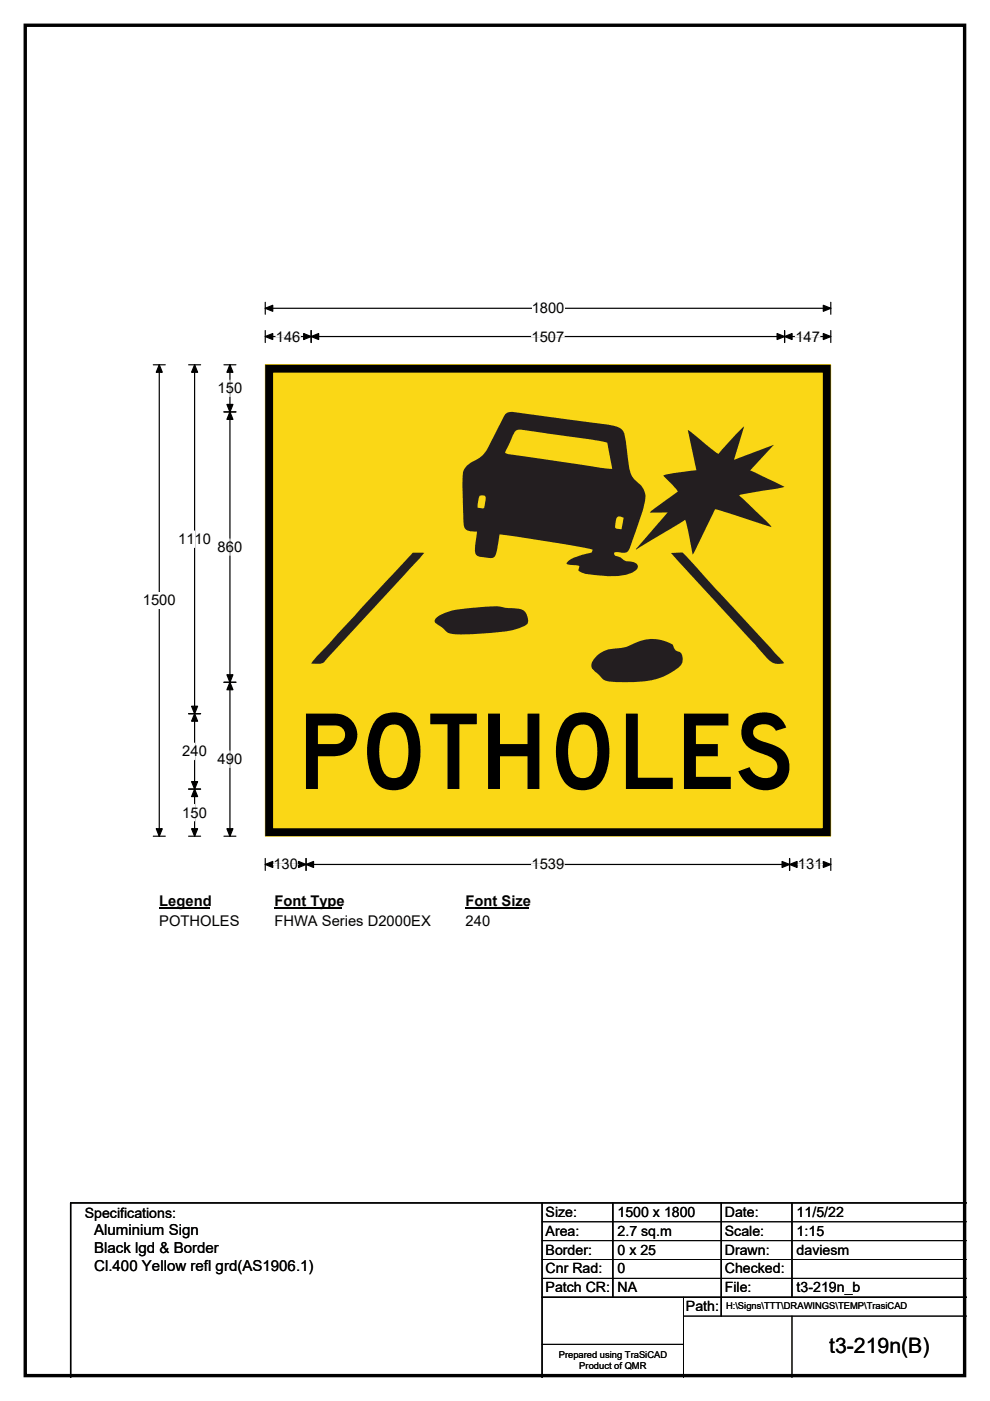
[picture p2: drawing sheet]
<svg xmlns="http://www.w3.org/2000/svg" width="210mm" height="297mm" viewBox="0 0 210 297" stroke-linecap="round" stroke-linejoin="round" font-family="sans-serif">
<path d="M5.4 5.4h199.2v286.3h-199.2z" fill="none" stroke="#000" stroke-width=".72"/>
<path d="M56.3 65.4h119.9M56.3 64.1v2.5M176.2 64.1v2.5" fill="none" stroke="#000" stroke-width=".25"/>
<path d="M56.3 65.4l1.5-.7v1.3zM174.6 64.7l1.6 .7-1.6 .6z" fill="#000" stroke="#000" stroke-width=".25"/>
<path d="M112.8 63.6h6.9v3.5h-6.9z" fill="#fff"/>
<g fill="none" stroke="#000" stroke-width=".25">
<path d="M32.5 77.3h2.6M33.8 77.3v100M56.3 71.4h119.9M56.3 70.1v2.5M66 70.1v2.5M166.4 70.1v2.5M176.2 70.1v2.5M32.5 177.3h2.6M56.3 182v2.6M56.3 183.3h119.9M64.9 182v2.6M167.5 182v2.6"/>
<path d="M176.2 182v2.6"/>
</g>
<g fill="#000" stroke="#000" stroke-width=".25">
<path d="M33.8 77.3l.6 1.6h-1.3zM56.3 71.4l1.5-.7v1.3zM66 71.4l1.6-.7v1.3zM64.4 70.7l1.6 .7-1.6 .6zM164.8 70.7l1.6 .7-1.6 .6zM166.4 71.4l1.6-.7v1.3zM174.6 70.7l1.6 .7-1.6 .6zM33.1 175.7h1.3l-.6 1.6zM56.3 183.3l1.5-.7v1.3zM64.9 183.3l1.6-.7v1.3zM63.3 182.6l1.6 .7-1.6 .6zM165.9 182.6l1.6 .7-1.6 .6z"/>
<path d="M167.5 183.3l1.6-.7v1.3zM174.6 182.6l1.6 .7-1.6 .6z"/>
</g>
<path d="M58.5 71.4h5.2M112.7 71.4h7M168.7 71.4h5.2M58 183.3h5.2M112.7 183.3h7M169.2 183.3h5.3" fill="none" stroke="#fff" stroke-width=".25"/>
<path d="M30.3 125.6h7v3.5h-7z" fill="#fff"/>
<path d="M40 77.3h2.5M41.3 77.3v100M47.5 77.3h2.5M48.8 77.3v100M47.5 87.3h2.5M40 151.3h2.5M47.5 144.7h2.5M40 167.3h2.5M40 177.3h2.5M47.5 177.3h2.5" fill="none" stroke="#000" stroke-width=".25"/>
<path d="M41.3 77.3l.6 1.6h-1.3zM48.8 77.3l.6 1.6h-1.3zM48.8 87.3l.6 1.6h-1.3zM48.1 85.7h1.3l-.6 1.6zM41.3 151.3l.6 1.6h-1.3zM40.6 149.7h1.3l-.6 1.6zM48.1 143.1h1.3l-.6 1.6zM48.8 144.7l.6 1.5h-1.3zM40.6 165.7h1.3l-.6 1.6zM41.3 167.3l.6 1.6h-1.3zM40.6 175.7h1.3l-.6 1.6zM48.1 175.7h1.3l-.6 1.6z" fill="#000" stroke="#000" stroke-width=".25"/>
<path d="M48.8 80.6v3.5M41.3 112.6v3.5M48.8 114.3v3.4M41.3 157.6v3.5M48.8 159.2v3.5M41.3 170.6v3.4" fill="none" stroke="#fff" stroke-width=".25"/>
<path d="M33.8 189.3h10.7v3.5h-10.7z" fill="#fff"/>
<path d="M33.8 192.6h10.7" fill="none" stroke="#000" stroke-width=".32"/>
<path d="M58.2 189.3h14.4v3.5h-14.4z" fill="#fff"/>
<path d="M58.2 192.6h14.4" fill="none" stroke="#000" stroke-width=".32"/>
<path d="M98.8 189.3h13.4v3.5h-13.4z" fill="#fff"/>
<path d="M98.8 192.6h13.4" fill="none" stroke="#000" stroke-width=".32"/>
<g fill="#fff">
<path d="M33.8 193.5h16.9v3.5h-16.9z"/>
<path d="M58.2 193.5h33.1v3.5h-33.1z"/>
<path d="M98.8 193.5h5.2v3.5h-5.2z"/>
</g>
<path d="M56.3 77.4h119.9v99.9h-119.9z" fill="#fad716"/>
<path d="M56.3 77.3h119.9v100h-119.9z" fill="none" stroke="#fad716" stroke-width=".21"/>
<path d="M57.1 78.2h118.3v98.2h-118.3z" fill="none" stroke="#000" stroke-width="1.7"/>
<g fill="#231e20">
<path d="M130.9 109.6a1.23 1.23 0 0 1 1.4 .2l-.5 2.4-1.2-.2a3.1 3.1 0 0 1 .3-2.4zM101.7 105.1h1a1.12 1.12 0 0 1 .2 1.4l-.3 1.2-1.3-.1 .1-1zM109.3 91.4a2.37 2.37 0 0 1 2.2-.2l13.7 2 3.6 .7 1.1 5.5-2.3-.2-19.6-2.9-.8-.2a1.31 1.31 0 0 1 .5-1.3zM107.4 87.6l-.5 .6-3.5 6.9a7.2 7.2 0 0 1-3.7 3.1 3.2 3.2 0 0 0-1.6 2.9l.2 8a6.6 6.6 0 0 0 .3 3 2.92 2.92 0 0 0 2.6 .6l-.4 2.6a2.99 2.99 0 0 0 .4 2.5l1.9 .4a1.52 1.52 0 0 0 2.1-.6l.8-4.3 17.4 2.7 2.3 .5-.1 .5a1.26 1.26 0 0 1-1.2 .4l-1.2 .3a6.6 6.6 0 0 0-2.8 1.4l-.3 .4 2.8 .6-.2 .8a7.5 7.5 0 0 0 4.2 1.1 13 13 0 0 0 7.6-.9 1.03 1.03 0 0 0 .6-1.4 4.1 4.1 0 0 0-2.4-.7l-1.6-1a.72 .72 0 0 1-.9-.8l.4-.1h1a1.56 1.56 0 0 0 2.1-1.3l.6-1.7a43.4 43.4 0 0 0 2.6-8.7 4 4 0 0 0-1.9-3.3 6.8 6.8 0 0 1-1.8-5.1l-.4-2.6a5.7 5.7 0 0 0-1-3.4 7.1 7.1 0 0 0-3.4-1l-19.7-2.7z" fill-rule="evenodd"/>
<path d="M145.9 91.1l6.5 5.1 3-3.4 2.4-2.4-2.1 7.1 8.4-3.2-5 5.4 7.3 3.5-9.3 1.7-.3 .2 5.5 5.2 1.4 1.5-12-3.9-4.8 9.7-1-5.4-.6-2-10.3 6.3-.1-.1 6.7-7.8-3.8 .1 .8-.7 5.2-3.8-.9-1.1-2.2-2.3 1.8-.4 5.2-.7z" fill-rule="evenodd"/>
<path d="M126.3 139.3a6 6 0 0 1 4.7-1.8l1.6-.3a16.2 16.2 0 0 1 6-1.7 8.6 8.6 0 0 1 4.1 1.2 1.86 1.86 0 0 0 1.7 1.7 2.25 2.25 0 0 1-.7 3.3 14.9 14.9 0 0 1-9.8 2.9h-2.9a4.9 4.9 0 0 1-3.3-.7l-1.3-1.4a1.68 1.68 0 0 1-.4-2.8z" fill-rule="evenodd"/>
<path d="M92.5 131a12.9 12.9 0 0 1 7.3-2.1 23.1 23.1 0 0 1 7.1-.1l1.9 .2a3.1 3.1 0 0 1 2.8 1 2.29 2.29 0 0 1 .1 2.4 13.3 13.3 0 0 1-6.3 1.7 47.8 47.8 0 0 1-10 .2l-.7-.3-1.4-1.3a1.31 1.31 0 0 1-1.1-1.3z" fill-rule="evenodd"/>
<path d="M142.3 117.2l2.5-.1 21.5 23.5a3.5 3.5 0 0 1-4.1-1.6z" fill-rule="evenodd"/>
<path d="M87.6 117.2h2.4l-20.6 22.3a2.37 2.37 0 0 1-2.9 1.2h-.5l1.3-1.7z" fill-rule="evenodd"/>
</g>
<path d="M115 255v37M130 255v20M153 255v24M168 255v20M205 255h-190v37M115 275h90" fill="none" stroke="#000" stroke-width=".3"/>
<path d="M115 259h90M115 263h90M115 267h90M115 271h90M145 279h60M145 275v17M168 279v13M115 285h30" fill="none" stroke="#000" stroke-width=".21"/>
<text font-size="22.2" x="63" y="167.3">POTHOLES</text>
<text font-size="4.5" x="175.9" y="286.9">t3-219n(B)</text>
<g font-size="3.2">
<text x="20" y="261.9">Aluminium Sign</text>
<text x="20" y="265.7">Black lgd &amp; Border</text>
<text x="20" y="269.6">Cl.400 Yellow refl grd(AS1906.1)</text>
</g>
<g font-size="3.1">
<text x="112.8" y="66.4">1800</text>
<text x="58.5" y="72.4">146</text>
<text x="112.7" y="72.4">1507</text>
<text x="168.7" y="72.4">147</text>
<text x="46.2" y="83.4">150</text>
<text x="37.8" y="115.4">1110</text>
<text x="46.2" y="117.1">860</text>
<text x="30.3" y="128.4">1500</text>
<text x="38.7" y="160.4">240</text>
<text x="46.2" y="162">490</text>
<text x="38.7" y="173.4">150</text>
<text x="58" y="184.3">130</text>
<text x="112.7" y="184.3">1539</text>
<text x="169.2" y="184.3">131</text>
<text x="33.8" y="192.1">Legend</text>
<text x="33.8" y="196.3">POTHOLES</text>
<text x="58.2" y="192.1">Font Type</text>
<text x="58.2" y="196.3">FHWA Series D2000EX</text>
<text x="98.8" y="192.1">Font Size</text>
<text x="98.8" y="196.3">240</text>
</g>
<g font-size="3">
<text x="115.7" y="258">Size:</text>
<text x="131" y="258">1500 x 1800</text>
<text x="153.7" y="258">Date:</text>
<text x="169" y="258">11/5/22</text>
<text x="18" y="258.2">Specifications:</text>
<text x="115.7" y="262">Area:</text>
<text x="131" y="262">2.7 sq.m</text>
<text x="153.7" y="262">Scale:</text>
<text x="169" y="262">1:15</text>
<text x="115.7" y="266">Border:</text>
<text x="115.7" y="270">Cnr Rad:</text>
<text x="131" y="266">0 x 25</text>
<text x="131" y="270">0</text>
<text x="153.7" y="266">Drawn:</text>
<text x="153.7" y="270">Checked:</text>
<text x="169" y="266">daviesm</text>
<text x="115.7" y="274">Patch CR:</text>
<text x="131" y="274">NA</text>
<text x="153.7" y="274">File:</text>
<text x="169" y="274">t3-219n_b</text>
<text x="145.5" y="278">Path:</text>
</g>
<g font-size="2">
<text x="154" y="277.6">H:\Signs\TTT\DRAWINGS\TEMP\TrasiCAD</text>
<text x="118.5" y="287.8">Prepared using TraSiCAD</text>
<text x="122.9" y="290.2">Product of QMR</text>
</g>
</svg>
